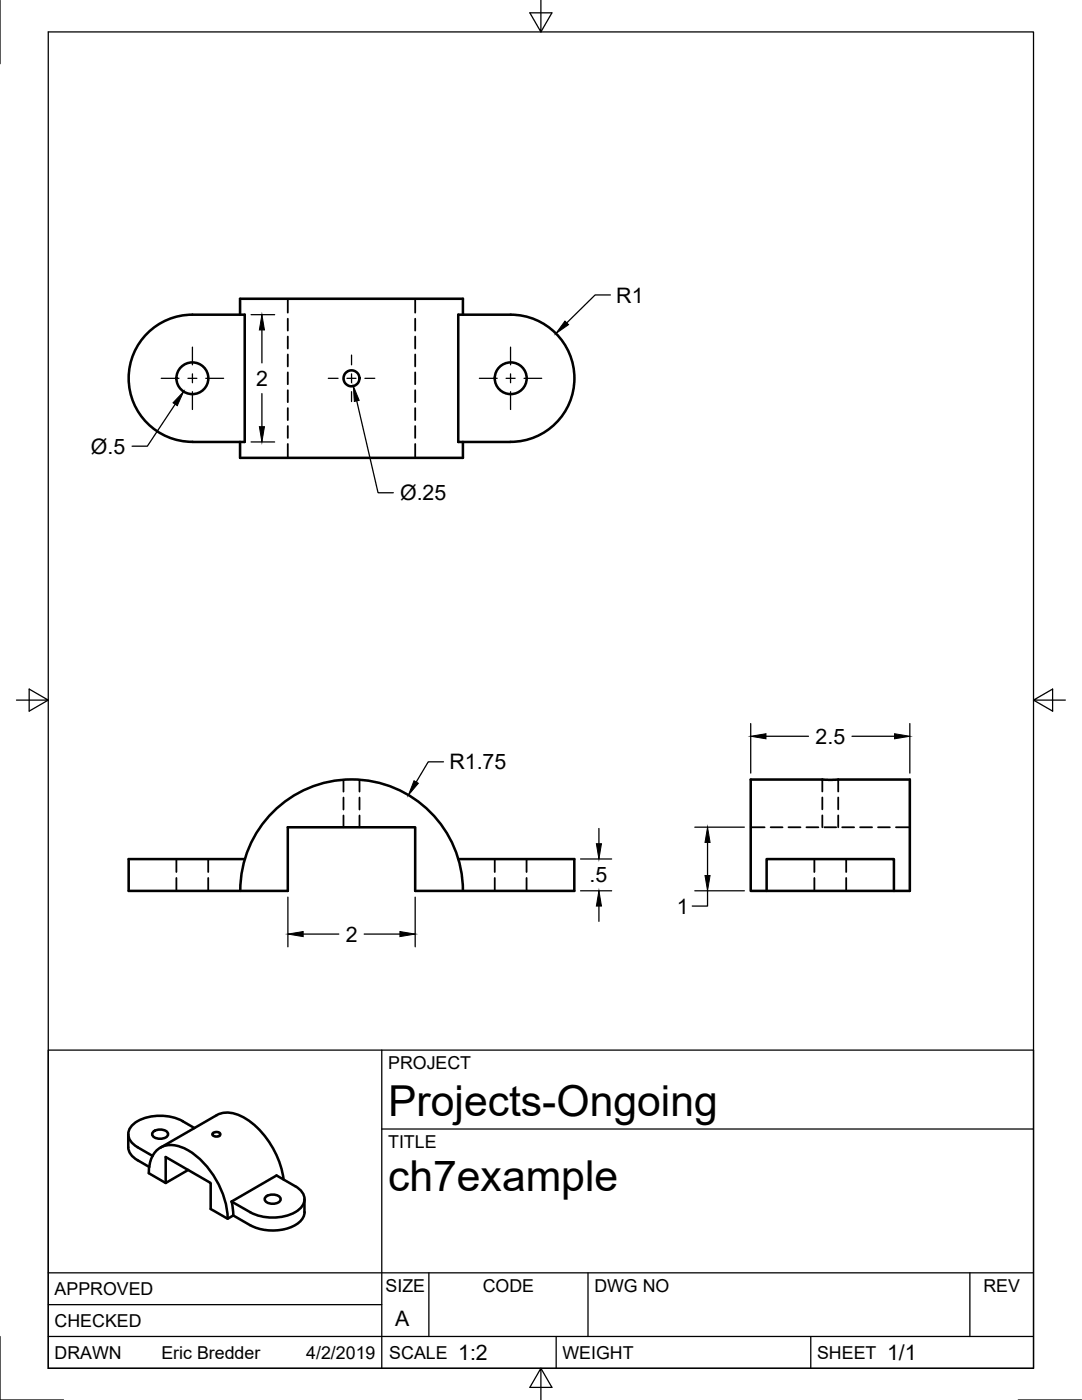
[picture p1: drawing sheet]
<svg xmlns="http://www.w3.org/2000/svg" width="216mm" height="279mm" viewBox="0 0 216 279" stroke-linecap="round" stroke-linejoin="round" font-family="sans-serif">
<!-- layer: Visible -->
<g fill="none" stroke="#000" stroke-width=".51">
<path d="M28.9 67a12.7 12.7 0 0 1 9.5-4.2h10.4v25.4h-10.4a12.7 12.7 0 0 1-11.6-7.5 12.7 12.7 0 0 1 2.1-13.7zM47.9 62.8v-3.2h44.5v3.2M91.4 62.8h10.5a12.7 12.7 0 0 1 12.7 12.7 12.7 12.7 0 0 1-12.7 12.7h-10.5zM47.9 88.2v3.2h44.5v-3.2M149.8 155.6h31.7v22.2h-31.7zM47.9 177.8a22.2 22.2 0 0 1 22.3-22.2 22.2 22.2 0 0 1 22.2 22.2M48.8 171.5h-23.1v6.3h31.7v-12.7h25.4v12.7h31.8v-6.3h-23.2M153 177.8v-6.3h25.4v6.3M25.6 226.4v2.5a3.2 3.2 0 0 0 1.9 2.6l2.3 1.4M27.5 229l3 1.7M29.7 234.1a5.3 5.3 0 0 1 3.1-5.4 6.8 6.8 0 0 1 5.7 1.5 17.6 17.6 0 0 1 6.9 13M29.7 234.1l3.4 2"/>
<path d="M30.5 225.9a2.08 2.08 0 0 1 3 .3 1.38 1.38 0 0 1-1.8 1.1 1.22 1.22 0 0 1-1.3-1.1zM36.4 223.8l2.4 1.3M36.4 223.7a9.7 9.7 0 0 0-9.7 .6 2.5 2.5 0 0 0 0 4.1l.8 .5M37.5 233.5l-4.4 2.6v-5.2l8.9 5.2v5.2l3.4 1.9 1.1-.6 3.4 1.9M42.5 226.2l.3-.2 .6-.1 .4 .2 .2 .3-.4 .4h-.6l-.6-.3zM43.2 222.6l-11.2 6.4M43.2 222.6a6 6 0 0 1 6.4 1 17.9 17.9 0 0 1 7 11.8M46.2 239.8l.3 2.8M53 238.9a2.08 2.08 0 0 1 3 .3 1.38 1.38 0 0 1-1.8 1 1.22 1.22 0 0 1-1.4-1zM58.9 236.7l-3.7-2.1-9 5.2 3.7 2.1M58.9 236.7a2.69 2.69 0 0 1 1.3 4.1 8.4 8.4 0 0 1-7.7 2l-1.8-.5-.8-.4M60.7 239.3l.1 2.6a3.7 3.7 0 0 1-3.1 3.1 10.1 10.1 0 0 1-7.8-.5"/>
<circle cx="38.4" cy="75.5" r="3.2"/>
<circle cx="70.1" cy="75.5" r="1.59"/>
<circle cx="101.9" cy="75.5" r="3.2"/>
</g>
<!-- layer: Hidden -->
<g fill="none" stroke="#000" stroke-width=".36">
<path d="M57.4 59.6v2.8M82.8 59.6v2.8M57.4 63.6v2.4M57.4 67.2v2.4M57.4 70.7v2.4M57.4 74.3v2.4M57.4 77.9v2.4M82.8 63.6v2.4M82.8 67.2v2.4M82.8 70.7v2.4M82.8 74.3v2.4M82.8 77.9v2.4"/>
<path d="M57.4 81.4v2.4M57.4 85v2.4M57.4 88.6v2.8M82.8 81.4v2.4M82.8 85v2.4M82.8 88.6v2.8M68.5 155.6v2.4M68.5 159.2v2.4M71.7 155.6v2.4M71.7 159.2v2.4M164.1 155.6v2.4M164.1 159.2v2.3"/>
<path d="M167.3 155.6v2.4M167.3 159.2v2.3M35.2 171.5v2.5M35.2 175.2v2.6M41.6 171.5v2.5M41.6 175.2v2.6M68.5 162.8v2.3M71.7 162.8v2.3M98.7 171.5v2.5M98.7 175.2v2.6M105.1 171.5v2.5M105.1 175.2v2.6"/>
<path d="M149.8 165.1h2.8M153.8 165.1h2.3M157.3 165.1h2.4M160.9 165.1h2.4M162.5 171.5v2.5M162.5 175.2v2.6M164.1 162.7v2.4M164.5 165.1h2.4M167.3 162.7v2.4M168 165.1h2.4M168.8 171.5v2.5M168.8 175.2v2.6"/>
<path d="M171.6 165.1h2.4M175.2 165.1h2.4M178.8 165.1h2.7"/>
</g>
<!-- layer: Border -->
<path d="M0 0v12.7M9.6 6.4h196.6v266.7h-196.6zM107.9 0v6.4l-2.2-3.8h4.4l-2.2 3.8M3.3 139.7h6.3l-3.8-2.2v4.4l3.8-2.2M206.2 139.7l3.8 2.2v-4.4l-3.8 2.2h6.4M0 266.7v12.7h12.7M107.9 273.1l2.2 3.8h-4.4l2.2-3.8v6.3M203.2 279.4h12.7" fill="none" stroke="#000" stroke-width=".25"/>
<!-- layer: Titleblock -->
<path d="M9.6 209.6h196.6v63.5h-196.6zM76.2 209.6v63.5M76.2 225.3h130M9.6 254h196.6M85.6 254v12.7M117.3 254v12.7M193.5 254v12.7M9.6 266.7h196.6M9.6 260.4h66.6M111 266.7v6.4M161.8 266.7v6.4" fill="none" stroke="#000" stroke-width=".25"/>
<!-- layer: Dimensions -->
<g fill="none" stroke="#000" stroke-width=".25">
<path d="M121.8 58.9h-3.1l-5.6 5.5M50.1 62.8h4.7M52.3 65.8v6.6M52.3 78.5v6.7M34.9 80.7l-5.5 8.3h-3M50.1 88.2h4.7M71.2 80l4.2 18.3h3.1M88.5 152h-3.1l-2.3 4.1M149.8 144.4v9.9M152.8 146.9h8.5M170 146.9h8.5M181.5 144.4v9.9"/>
<path d="M57.4 179v10M82.8 179v10M115.8 177.8h6.2M115.8 171.4h6.2M119.5 165.3v3.1M138.6 165.1h9.9M138.6 177.8h9.9M141.2 177.8v3h-3.1M141.2 168.1v6.6M60.5 186.4h7.1M72.7 186.4h7.1M119.5 180.8v3.1"/>
</g>
<g fill="#000" stroke="#000" stroke-width=".2">
<path d="M52.3 62.8l.5 3h-1zM70.5 77l1.2 2.9-1 .2zM112.7 64.1l.8 .7-2.6 1.8zM36.6 78.1l-1.2 2.9-.9-.6zM51.8 85.2h1l-.5 3zM82.6 155.8l.9 .5-2 2.4zM149.8 146.9l3-.5v1zM178.5 146.4l3 .5-3 .5zM119 168.4h1l-.5 3zM141.2 165.1l.5 3h-1zM140.7 174.7h1l-.5 3.1zM57.4 186.4l3.1-.5v1z"/>
<path d="M79.8 185.9l3 .5-3 .5zM119.5 177.8l.5 3h-1z"/>
</g>
<!-- layer: Center Lines -->
<g fill="none" stroke="#000" stroke-width=".25">
<path d="M32.2 75.5h3.5M37.5 75.5h1.8M38.4 69.3v3.5M38.4 74.6v1.8M38.4 78.2v3.5M41.1 75.5h3.5M65.5 75.5h2M69.2 75.5h1.8M70.1 70.9v1.9M70.1 74.6v1.8M70.1 78.2v1.9M72.8 75.5h2"/>
<path d="M95.7 75.5h3.5M101 75.5h1.8M101.9 69.3v3.5M101.9 74.6v1.8M101.9 78.2v3.5M104.6 75.5h3.5"/>
</g>
<g font-size="8.5">
<text x="77.4" y="222.8">Projects-Ongoing</text>
<text x="77.4" y="237.8">ch7example</text>
</g>
<g font-size="4.3">
<text x="123" y="60.4">R1</text>
<text x="51.1" y="77">2</text>
<text x="18.1" y="90.5">Ø.5</text>
<text x="79.8" y="99.8">Ø.25</text>
<text x="162.8" y="148.4">2.5</text>
<text x="89.7" y="153.5">R1.75</text>
<text x="117.6" y="176.1">.5</text>
<text x="135" y="182.4">1</text>
<text x="69" y="187.9">2</text>
<text x="78.9" y="264.5">A</text>
<text x="91.4" y="271.4">1:2</text>
<text x="177" y="271.4">1/1</text>
</g>
<g font-size="3.5">
<text x="77.4" y="213.4">PROJECT</text>
<text x="77.4" y="229.1">TITLE</text>
<text x="76.9" y="257.8">SIZE</text>
<text x="96.3" y="257.8">CODE</text>
<text x="118.6" y="257.8">DWG NO</text>
<text x="196.2" y="257.8">REV</text>
<text x="10.9" y="258.5">APPROVED</text>
<text x="10.9" y="264.8">CHECKED</text>
<text x="10.9" y="271.2">DRAWN</text>
<text x="32.2" y="271.2">Eric Bredder</text>
<text x="61.1" y="271.2">4/2/2019</text>
<text x="77.7" y="271.2">SCALE</text>
<text x="112.2" y="271.2">WEIGHT</text>
<text x="163" y="271.2">SHEET</text>
</g>
</svg>
